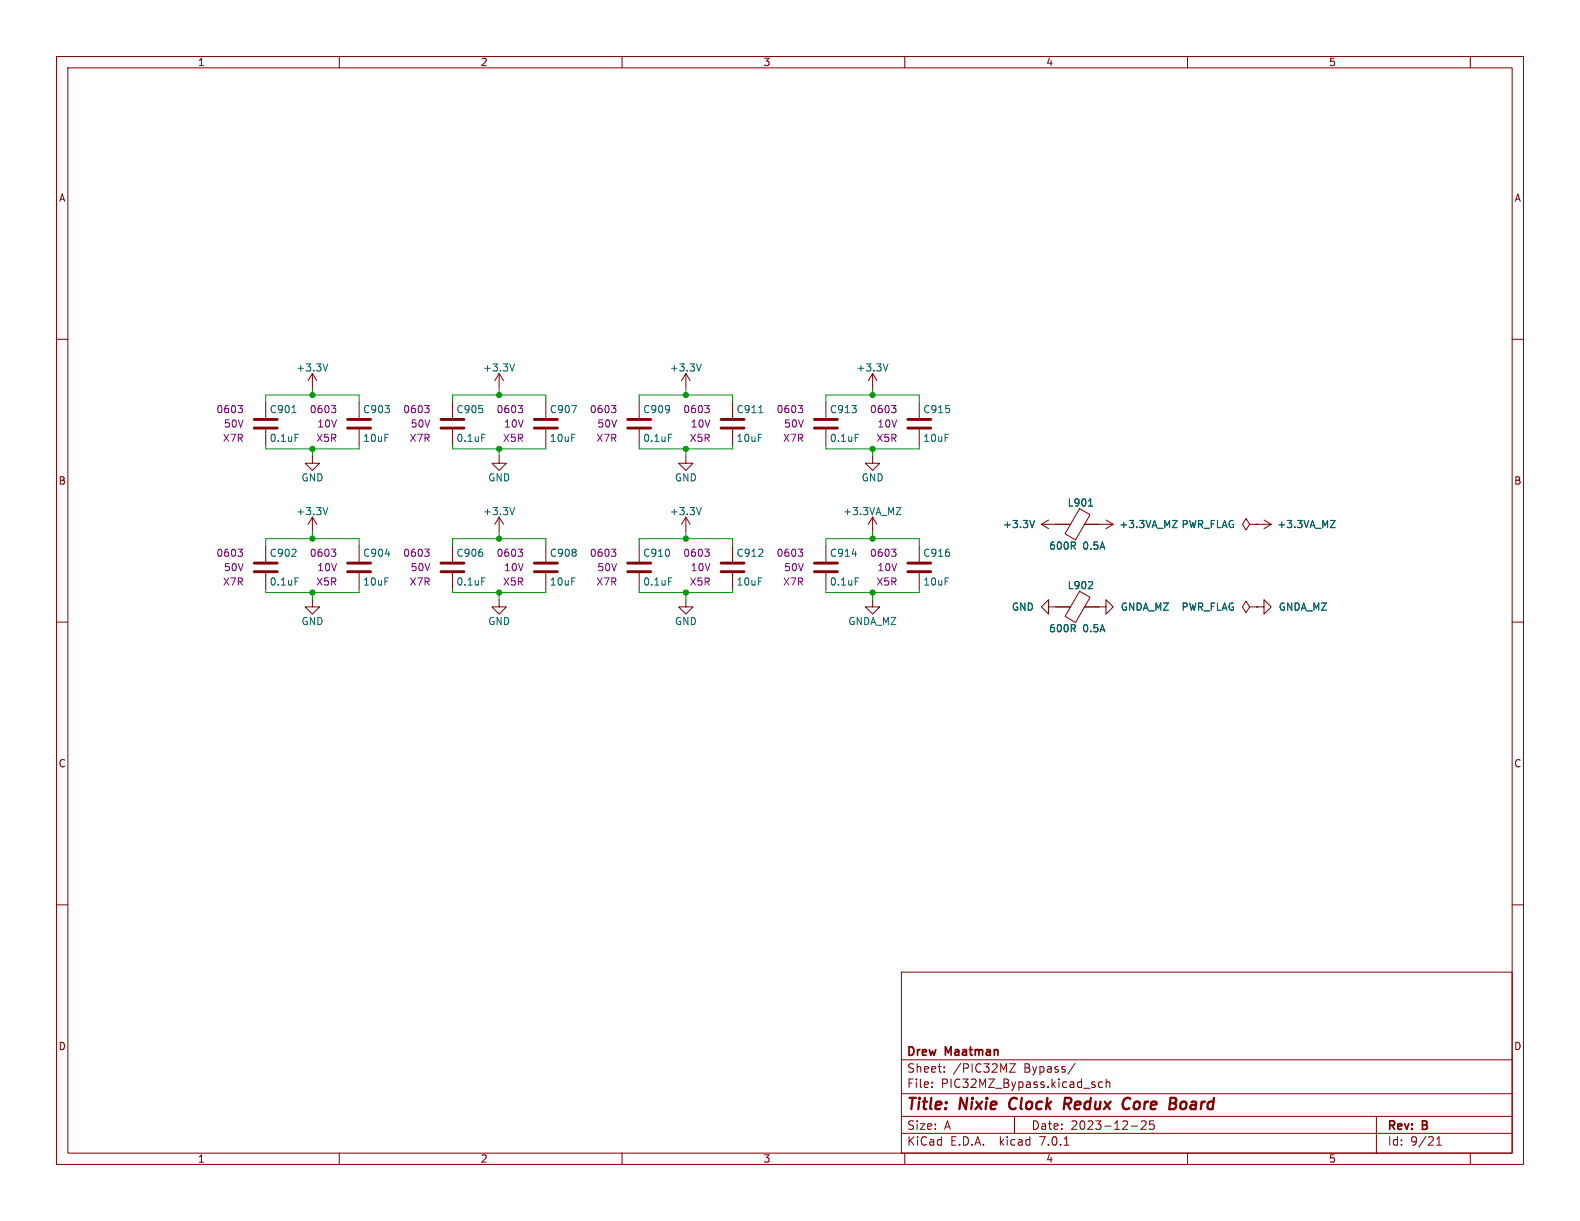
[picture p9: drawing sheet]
<svg xmlns="http://www.w3.org/2000/svg" width="279mm" height="216mm" viewBox="0 0 279 216" stroke-linecap="round" stroke-linejoin="round" font-family="sans-serif">
<g fill="none" stroke="#840000" stroke-width=".18">
<path d="M10 10h259.4v195.9h-259.4zM12 12h255.4v191.9h-255.4zM60 10v2M110 10v2M160 10v2M210 10v2M260 10v2M10 60h2M267.4 60h2M47 71.1v2.8M47 75.9v2.8M55.2 66l-.7 1.3"/>
<path d="M55.2 66v2.6M55.2 66l.8 1.3M63.5 71.1v2.8M63.5 75.9v2.8M80 71.1v2.8M80 75.9v2.8M88.3 66v2.6M88.3 66l-.8 1.3M88.3 66l.7 1.3M96.5 71.1v2.8M96.5 75.9v2.8M113 71.1v2.8"/>
<path d="M113 75.9v2.8M121.3 66l-.8 1.3M121.3 66v2.6M121.3 66l.7 1.3M129.5 71.1v2.8M129.5 75.9v2.8M146 71.1v2.8M146 75.9v2.8M154.3 66v2.6M154.3 66l-.8 1.3M154.3 66l.8 1.3M162.6 71.1v2.8"/>
<path d="M162.6 75.9v2.8M47 96.5v2.8M55.2 80.6v1.3h1.3l-1.3 1.3-1.2-1.3h1.2M55.2 91.4v2.6M55.2 91.4l-.7 1.3M55.2 91.4l.8 1.3M63.5 96.5v2.8M80 96.5v2.8M88.3 80.6v1.3h1.2l-1.2 1.3-1.3-1.3h1.3M88.3 91.4l-.8 1.3M88.3 91.4v2.6M88.3 91.4l.7 1.3"/>
<path d="M96.5 96.5v2.8M113 96.5v2.8M121.3 80.6v1.3h1.3l-1.3 1.3-1.3-1.3h1.3M121.3 91.4v2.6M121.3 91.4l-.8 1.3M121.3 91.4l.7 1.3M129.5 96.5v2.8M146 96.5v2.8M154.3 80.6v1.3h1.3l-1.3 1.3-1.3-1.3h1.3M154.3 91.4l-.8 1.3M154.3 91.4v2.6M154.3 91.4l.8 1.3"/>
<path d="M162.6 96.5v2.8M184.1 92.7l1.3 .8M184.1 92.7h5.2M185.4 91.9l-1.3 .8M190.9 89.9l1.9 1.1-2.6 4.5-1.9-1.1zM191.8 92.7h5M195.6 91.9l1.2 .8M196.8 92.7l-1.2 .8M221 92.7l-.7-1-.6 1 .6 1 .7-1h1.2M222.2 92.7h.1M222.2 92.7h2.6M223.5 91.9l1.3 .8"/>
<path d="M224.8 92.7l-1.3 .8M10 110h2M47 101.3v2.8M55.2 106v1.3h1.3l-1.3 1.3-1.2-1.3h1.2M63.5 101.3v2.8M80 101.3v2.8M88.3 106v1.3h1.2l-1.2 1.3-1.3-1.3h1.3M96.5 101.3v2.8M113 101.3v2.8M121.3 106v1.3h1.3l-1.3 1.3-1.3-1.3h1.3M129.5 101.3v2.8M146 101.3v2.8"/>
<path d="M154.3 106v1.3h1.3l-1.3 1.3-1.3-1.3h1.3M162.6 101.3v2.8M185.4 107.3v-1.3l-1.3 1.3 1.3 1.3v-1.3h3.9M190.9 104.5l1.9 1.1-2.6 4.5-1.9-1.1zM191.8 107.3h3.8v-1.3l1.2 1.3-1.2 1.3v-1.3M221 107.3l-.7-1-.6 1 .6 1 .7-1h1.2M222.2 107.3h.1M222.2 107.3h1.3v-1.3l1.3 1.3-1.3 1.3v-1.3M267.4 110h2M10 160h2M267.4 160h2M159.4 171.9h108v32h-108z"/>
<path d="M159.4 197.4h108M159.4 193.4h108M159.4 187.4h108M164.8 192.2v.1M164.8 191.4v.1M167 189.5v.1M167 188.7v.1M178.5 188.1h1l-1 1.5h1M179.4 197.4v3M190.1 188l-1.3 2M195 191.4l-.5-.1-.2 .3v.4l.1 .2h.6M195.6 191.4l.2-.1 .4 .1 .1 .9"/>
<path d="M195.6 190.8v1.5M200 199.1h1.2M201.8 198.3l.6-.1 .2 .1 .1 .3-.9 1.1h.9M204 198.2h-.7v.7l.2-.1h.5l.1 .3-.1 .5-.2 .1-.5-.1M243.4 197.4v6.5M60 203.9v2M110 203.9v2M159.4 200.4h108M160 203.9v2M188.2 202.5h.8M210 203.9v2M254 202.5h.9"/>
<path d="M254 201.4l.5-.4v1.5M260 203.9v2"/>
</g>
<path d="M178.6 194.6l-.1 .7v.3M188.2 195.2h.8M189.1 194.1h-.7l-.3 2M199 194.2l.3-.1 .5 .1M199.7 195.9l-.6 .2M207.8 195.2a.53 .53 0 0 1 0 .7M207.9 194.2a.44 .44 0 0 1 0 .7" fill="none" stroke="#840000" stroke-width=".4"/>
<g fill="none" stroke="#006464" stroke-width=".18">
<path d="M51.6 73h.8M52.2 76.8h.6M58 64.3l-.5 1.3M85.2 76.8h.6M91 64.3l-.4 1.3M118.2 76.8h.6M124 64.3l-.4 1.3M134.2 73h.7M151.2 76.8h.6M157 64.3l-.4 1.3M58 89.7l-.5 1.3M91 89.7l-.4 1.3"/>
<path d="M124 89.7l-.4 1.3M158.5 89.7h.8l-.8 1.3h.8M182.9 92l-.4 1.3M192.5 89.5h.7M207.3 92h.9l-.9 1.3h.9M235.3 92h.8l-.8 1.3h.8M52.2 102.2h.6M85.2 102.2h.6M118.2 102.2h.6M151.2 102.2h.6M192.4 104.1h.8M193.2 102.9v.5"/>
</g>
<g fill="none" stroke="#840000" stroke-width=".51">
<path d="M45 75.7h4M45 74.2h4M61.5 75.7h4M61.5 74.2h4M78 75.7h4M78 74.2h4M94.5 75.7h4.1M94.5 74.2h4.1M111 75.7h4.1M111 74.2h4.1M127.5 75.7h4.1M127.5 74.2h4.1"/>
<path d="M144 75.7h4.1M144 74.2h4.1M160.5 75.7h4.1M160.5 74.2h4.1M45 99.6h4M61.5 99.6h4M78 99.6h4M94.5 99.6h4.1M111 99.6h4.1M127.5 99.6h4.1M144 99.6h4.1M160.5 99.6h4.1"/>
<path d="M45 101.1h4M61.5 101.1h4M78 101.1h4M94.5 101.1h4.1M111 101.1h4.1M127.5 101.1h4.1M144 101.1h4.1M160.5 101.1h4.1"/>
</g>
<g fill="none" stroke="#840084" stroke-width=".18">
<path d="M42.1 71.7h.8l-.5 .5M42.6 72.2l.3 .2v.3l-.3 .3M58.6 71.7h.8l-.4 .5M59.1 72.2l.3 .2v.3l-.3 .3M75.1 71.7h.8l-.4 .5M75.6 72.2l.3 .2v.3l-.3 .3M91.6 71.7h.8l-.4 .5M92.2 72.2l.2 .2v.3l-.2 .3M108.1 71.7h.8l-.4 .5M108.7 72.2l.2 .2v.3l-.2 .3M124.6 71.7h.8l-.4 .5M125.2 72.2l.2 .2v.3l-.2 .3"/>
<path d="M141.1 71.7h.8l-.4 .5M141.7 72.2l.2 .2v.3l-.2 .3M157.7 71.7h.7l-.4 .5M158.2 72.2l.2 .2v.3l-.2 .3M42.1 97.1h.8l-.5 .5M42.6 97.6l.3 .2v.3l-.3 .3M58.6 97.1h.8l-.4 .5M59.1 97.6l.3 .2v.3l-.3 .3M75.1 97.1h.8l-.4 .5M75.6 97.6l.3 .2v.3l-.3 .3M91.6 97.1h.8l-.4 .5M92.2 97.6l.2 .2v.3l-.2 .3"/>
<path d="M108.1 97.1h.8l-.4 .5M108.7 97.6l.2 .2v.3l-.2 .3M124.6 97.1h.8l-.4 .5M125.2 97.6l.2 .2v.3l-.2 .3M141.1 97.1h.8l-.4 .5M141.7 97.6l.2 .2v.3l-.2 .3M157.7 97.1h.7l-.4 .5M158.2 97.6l.2 .2v.3l-.2 .3"/>
</g>
<g fill="none" stroke="#009600" stroke-width=".18">
<path d="M47 78.7v.7h16.5v-.7M47 71.1v-1.2h16.5v1.2M55.2 68.6v1.3M55.2 79.4v1.2M80 71.1v-1.2h16.5v1.2M80 78.7v.7h16.5v-.7M88.3 68.6v1.3M88.3 79.4v1.2M113 78.7v.7h16.5v-.7M113 71.1v-1.2h16.5v1.2M121.3 68.6v1.3M121.3 79.4v1.2"/>
<path d="M146 71.1v-1.2h16.6v1.2M146 78.7v.7h16.6v-.7M154.3 68.6v1.3M154.3 79.4v1.2M47 96.5v-1.2h16.5v1.2M55.2 94v1.3M80 96.5v-1.2h16.5v1.2M88.3 94v1.3M113 96.5v-1.2h16.5v1.2M121.3 94v1.3M146 96.5v-1.2h16.6v1.2M154.3 94v1.3"/>
<path d="M47 104.1v.7h16.5v-.7M55.2 104.8v1.2M80 104.1v.7h16.5v-.7M88.3 104.8v1.2M113 104.1v.7h16.5v-.7M121.3 104.8v1.2M146 104.1v.7h16.6v-.7M154.3 104.8v1.2"/>
</g>
<g fill="#009600" stroke="#009600" stroke-width=".18">
<circle cx="88.3" cy="95.3" r=".46"/>
<circle cx="88.3" cy="69.9" r=".46"/>
<circle cx="88.3" cy="79.4" r=".46"/>
<circle cx="88.3" cy="104.8" r=".46"/>
<circle cx="154.3" cy="69.9" r=".46"/>
<circle cx="154.3" cy="95.3" r=".46"/>
<circle cx="154.3" cy="79.4" r=".46"/>
<circle cx="154.3" cy="104.8" r=".46"/>
<circle cx="121.3" cy="69.9" r=".46"/>
<circle cx="121.3" cy="79.4" r=".46"/>
<circle cx="121.3" cy="95.3" r=".46"/>
<circle cx="121.3" cy="104.8" r=".46"/>
<circle cx="55.2" cy="104.8" r=".46"/>
<circle cx="55.2" cy="79.4" r=".46"/>
<circle cx="55.2" cy="69.9" r=".46"/>
<circle cx="55.2" cy="95.3" r=".46"/>
</g>
<g font-size="2.8" fill="#840000">
<text x="160.4" y="196.7">Title:</text>
<text x="169.8" y="196.7">Nixie</text>
<text x="179.2" y="196.7">Clock</text>
<text x="189.4" y="196.7">Redux</text>
<text x="200.5" y="196.7">Core</text>
<text x="209.3" y="196.7">Board</text>
</g>
<g font-size="2.1" fill="#840000">
<text x="160.4" y="189.8">Sheet:</text>
<text x="160.4" y="187">Drew</text>
<text x="167.3" y="187">Maatman</text>
<text x="168.6" y="189.8">/PIC32MZ</text>
<text x="181.1" y="189.8">Bypass/</text>
<text x="160.4" y="192.5">File:</text>
<text x="166.4" y="192.5">PIC32MZ_Bypass.kicad_sch</text>
<text x="160.4" y="202.7">KiCad</text>
<text x="160.4" y="199.9">Size:</text>
<text x="167" y="199.9">A</text>
<text x="168.1" y="202.7">E.D.A.</text>
<text x="176.8" y="202.7">kicad</text>
<text x="182.4" y="199.9">Date:</text>
<text x="183.9" y="202.7">7.0.1</text>
<text x="189.3" y="199.9">2023-12-25</text>
<text x="245.4" y="200.1">Rev:</text>
<text x="245.4" y="202.7">Id:</text>
<text x="249.4" y="202.7">9/21</text>
<text x="251.6" y="200.1">B</text>
</g>
<g font-size="1.8" fill="#840000">
<text x="35" y="11.8">1</text>
<text x="85" y="11.8">2</text>
<text x="135" y="11.8">3</text>
<text x="185" y="11.8">4</text>
<text x="235" y="11.8">5</text>
<text x="10.4" y="35.8">A</text>
<text x="267.8" y="35.8">A</text>
<text x="10.3" y="85.8">B</text>
<text x="267.7" y="85.8">B</text>
<text x="10.3" y="135.8">C</text>
<text x="267.7" y="135.8">C</text>
<text x="10.3" y="185.8">D</text>
<text x="267.7" y="185.8">D</text>
<text x="35" y="205.7">1</text>
<text x="85" y="205.7">2</text>
<text x="135" y="205.7">3</text>
<text x="185" y="205.7">4</text>
<text x="235" y="205.7">5</text>
</g>
<g font-size="1.8" fill="#006464">
<text x="52.3" y="65.8">+3.3V</text>
<text x="85.4" y="65.8">+3.3V</text>
<text x="118.4" y="65.8">+3.3V</text>
<text x="151.4" y="65.8">+3.3V</text>
<text x="47.6" y="73.2">C901</text>
<text x="64.1" y="73.2">C903</text>
<text x="80.7" y="73.2">C905</text>
<text x="97.2" y="73.2">C907</text>
<text x="113.7" y="73.2">C909</text>
<text x="130.2" y="73.2">C911</text>
<text x="146.7" y="73.2">C913</text>
<text x="163.2" y="73.2">C915</text>
<text x="47.6" y="78.3">0.1uF</text>
<text x="64.1" y="78.3">10uF</text>
<text x="80.7" y="78.3">0.1uF</text>
<text x="97.2" y="78.3">10uF</text>
<text x="113.7" y="78.3">0.1uF</text>
<text x="130.2" y="78.3">10uF</text>
<text x="146.7" y="78.3">0.1uF</text>
<text x="163.2" y="78.3">10uF</text>
<text x="53.2" y="85.3">GND</text>
<text x="86.3" y="85.3">GND</text>
<text x="119.3" y="85.3">GND</text>
<text x="152.3" y="85.3">GND</text>
<text x="188.7" y="89.7">L901</text>
<text x="52.3" y="91.2">+3.3V</text>
<text x="85.4" y="91.2">+3.3V</text>
<text x="118.4" y="91.2">+3.3V</text>
<text x="149" y="91.2">+3.3VA_MZ</text>
<text x="177.3" y="93.5">+3.3V</text>
<text x="197.9" y="93.5">+3.3VA_MZ</text>
<text x="208.9" y="93.5">PWR_FLAG</text>
<text x="225.8" y="93.5">+3.3VA_MZ</text>
<text x="47.6" y="98.6">C902</text>
<text x="64.1" y="98.6">C904</text>
<text x="80.7" y="98.6">C906</text>
<text x="97.2" y="98.6">C908</text>
<text x="113.7" y="98.6">C910</text>
<text x="130.2" y="98.6">C912</text>
<text x="146.7" y="98.6">C914</text>
<text x="163.2" y="98.6">C916</text>
<text x="185.4" y="97.3">600R</text>
<text x="191.4" y="97.3">0.5A</text>
<text x="47.6" y="103.7">0.1uF</text>
<text x="64.1" y="103.7">10uF</text>
<text x="80.7" y="103.7">0.1uF</text>
<text x="97.2" y="103.7">10uF</text>
<text x="113.7" y="103.7">0.1uF</text>
<text x="130.2" y="103.7">10uF</text>
<text x="146.7" y="103.7">0.1uF</text>
<text x="163.2" y="103.7">10uF</text>
<text x="188.7" y="104.3">L902</text>
<text x="53.2" y="110.7">GND</text>
<text x="86.3" y="110.7">GND</text>
<text x="119.3" y="110.7">GND</text>
<text x="149.9" y="110.7">GNDA_MZ</text>
<text x="178.9" y="108.1">GND</text>
<text x="185.4" y="112">600R</text>
<text x="191.4" y="112">0.5A</text>
<text x="198.1" y="108.1">GNDA_MZ</text>
<text x="208.9" y="108.1">PWR_FLAG</text>
<text x="226.1" y="108.1">GNDA_MZ</text>
</g>
<g font-size="1.8" fill="#840084">
<text x="38.2" y="73.2">0603</text>
<text x="39.5" y="75.8">50V</text>
<text x="54.7" y="73.2">0603</text>
<text x="56" y="75.8">10V</text>
<text x="71.2" y="73.2">0603</text>
<text x="72.6" y="75.8">50V</text>
<text x="87.7" y="73.2">0603</text>
<text x="89.1" y="75.8">10V</text>
<text x="104.2" y="73.2">0603</text>
<text x="105.6" y="75.8">50V</text>
<text x="120.8" y="73.2">0603</text>
<text x="122.1" y="75.8">10V</text>
<text x="137.3" y="73.2">0603</text>
<text x="138.6" y="75.8">50V</text>
<text x="153.8" y="73.2">0603</text>
<text x="155.1" y="75.8">10V</text>
<text x="39.4" y="78.3">X7R</text>
<text x="55.9" y="78.3">X5R</text>
<text x="72.4" y="78.3">X7R</text>
<text x="88.9" y="78.3">X5R</text>
<text x="105.4" y="78.3">X7R</text>
<text x="121.9" y="78.3">X5R</text>
<text x="138.4" y="78.3">X7R</text>
<text x="154.9" y="78.3">X5R</text>
<text x="38.2" y="98.6">0603</text>
<text x="39.5" y="101.2">50V</text>
<text x="54.7" y="98.6">0603</text>
<text x="56" y="101.2">10V</text>
<text x="71.2" y="98.6">0603</text>
<text x="72.6" y="101.2">50V</text>
<text x="87.7" y="98.6">0603</text>
<text x="89.1" y="101.2">10V</text>
<text x="104.2" y="98.6">0603</text>
<text x="105.6" y="101.2">50V</text>
<text x="120.8" y="98.6">0603</text>
<text x="122.1" y="101.2">10V</text>
<text x="137.3" y="98.6">0603</text>
<text x="138.6" y="101.2">50V</text>
<text x="153.8" y="98.6">0603</text>
<text x="155.1" y="101.2">10V</text>
<text x="39.4" y="103.7">X7R</text>
<text x="55.9" y="103.7">X5R</text>
<text x="72.4" y="103.7">X7R</text>
<text x="88.9" y="103.7">X5R</text>
<text x="105.4" y="103.7">X7R</text>
<text x="121.9" y="103.7">X5R</text>
<text x="138.4" y="103.7">X7R</text>
<text x="154.9" y="103.7">X5R</text>
</g>
</svg>
